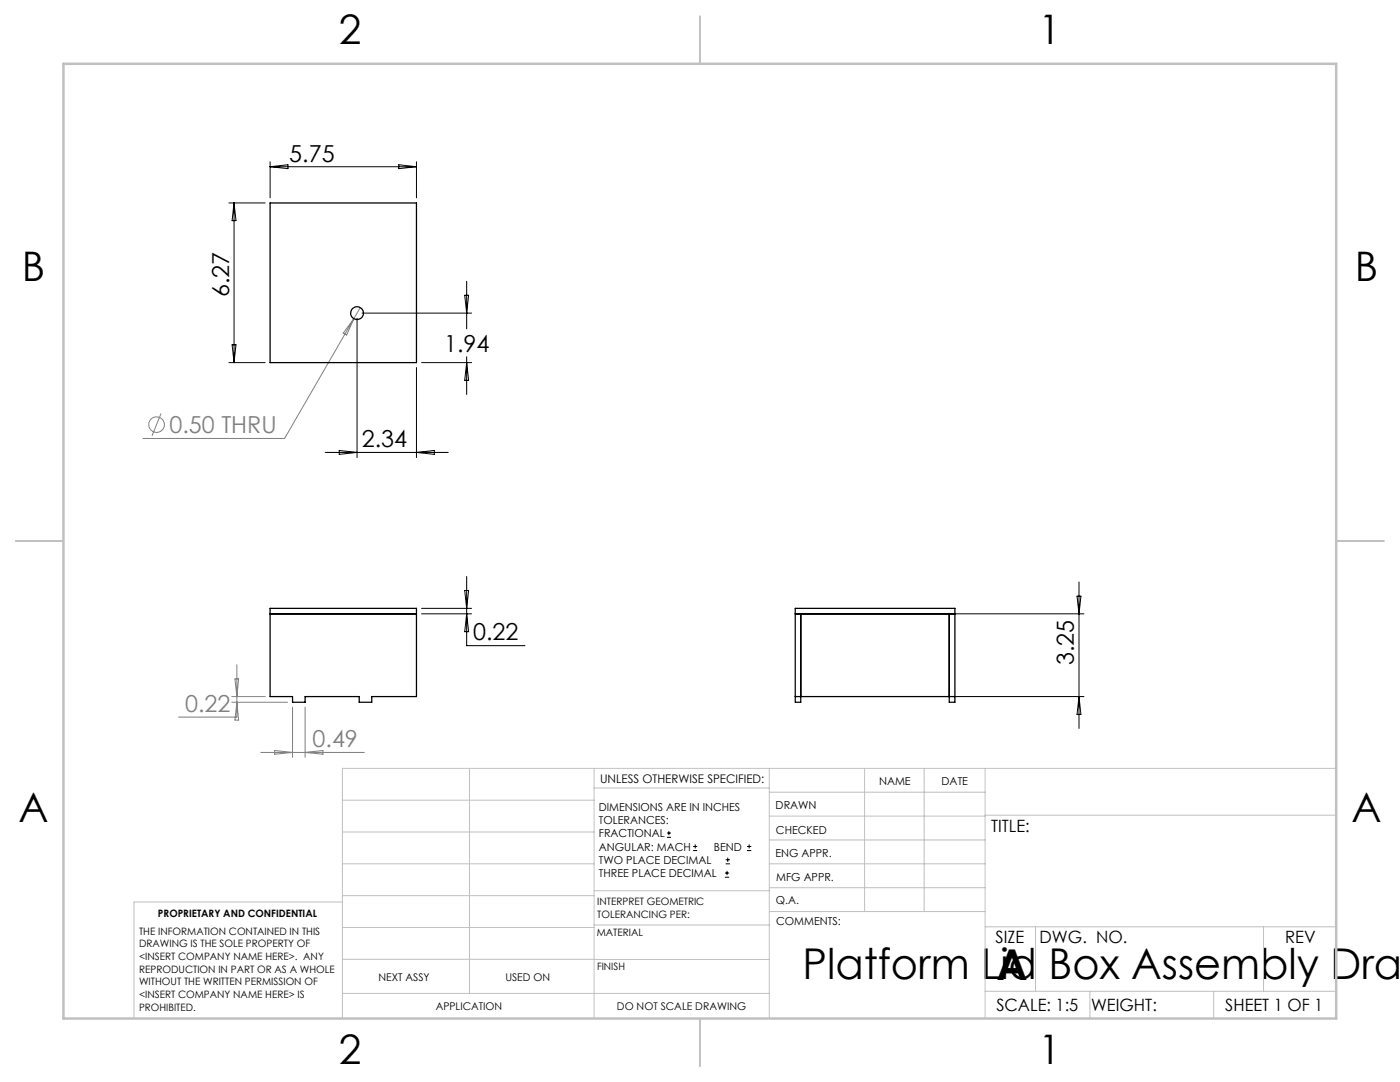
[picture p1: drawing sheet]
<svg xmlns="http://www.w3.org/2000/svg" width="279mm" height="216mm" viewBox="0 0 279 216" stroke-linecap="round" stroke-linejoin="round" font-family="sans-serif">
<g fill="none" stroke="#808080" stroke-width=".2">
<path d="M70.6 63.6l-1.4 3.3-.7-.4zM71.9 61.4l-15.1 26.1h-28.3M32.1 82.5l-1.8 4.5M46.2 139h6.7M46.9 135.5h.7l-.3 3.5zM47.3 132.6v10.5h-11.7M46.2 140.1h11.2M47.3 140.1l.3 3.6h-.7zM52 150.1h20.7M54.8 149.8l3.6 .3-3.6 .4zM58.4 141.1v10M60.9 141.1v10"/>
<path d="M60.9 150.1l3.6-.3v.7z"/>
<circle cx="31.3" cy="84.7" r="1.55"/>
</g>
<g fill="none" stroke="#000" stroke-width=".2">
<path d="M53.9 32.3v7.2M53.9 33.3h29.2M53.9 33.3l3.6-.4v.8zM79.6 32.9l3.5 .4-3.5 .4zM83.1 32.3v7.2M45.7 40.5h7.2M46.7 40.5v31.9M46.7 40.5l.4 3.5h-.8zM92.7 58.9h.8l-.4 3.6zM93.1 56.1v9.5M45.7 72.4h7.2M46.3 68.8h.8l-.4 3.6z"/>
<path d="M71.3 63.5v27.8M72.2 62.5h21.9M83.1 73.3v18M84.1 72.4h10M93.1 71.2v7.5M93.1 72.4l.4 3.5h-.8zM64.9 90.3h24.6M67.7 89.9l3.6 .4-3.6 .4zM83.1 90.3l3.6-.4v.8zM92.7 117.8h.8l-.4 3.6zM93.1 115v13.8h11.7M214.9 119h.8l-.4 3.5z"/>
<path d="M215.3 116.1v29.2M84.1 122.5h10M84.1 121.4h10M93.1 122.5l.4 3.5h-.8zM190.4 122.5h25.9M190.4 139h25.9M215.3 139l.4 3.6h-.8zM133.1 167.1h.8M133.1 166.2h.8M133.5 165.8v.9M138.3 169.7h.8M138.3 168.9h.8"/>
<path d="M138.7 168.5v.8M144.7 175h.8M144.7 174.2h.8M144.8 172.4h.9M144.8 171.6h.9M145.1 173.8v.8M145.2 171.1v.9M149.1 169.7h.8M149.1 168.9h.8M149.5 168.5v.8"/>
</g>
<g fill="none" stroke="#c0c0c0" stroke-width=".2">
<path d="M68.3 159.7h50.3M93.7 153.3v44.9M118.6 153.3v49.9M118.6 157.2h34.9M153.5 153.3v49.9M153.5 158.1h43.1M172.5 153.3v28.6M184.4 153.3v28.6M196.6 153.3v49.9M266.7 153.3h-198.4v49.9M68.3 178.7h50.3M68.3 172.4h50.3"/>
<path d="M68.3 166h50.3M68.3 180h-41.6v23.2M118.6 177.7h35M153.5 167.6h43.1M153.5 162.8h43.1M153.5 172.4h43.1M153.5 177.1h43.1M196.6 162.7h70.1M68.3 198.2h85.2M68.3 191.4l85.2 .1M68.3 185.1h50.3M118.6 184.6h35"/>
<path d="M153.6 181.9h43M196.6 197.8h70.1M196.6 184.9h70.1M206.7 184.9v12.9M217.5 197.8v5.4M242.2 197.8v5.4M252.2 184.9v12.9"/>
</g>
<path d="M139.7 3.2v9.5M3.1 107.9h9.6M266.7 107.9h9.5M139.7 203.2v9.6" fill="none" stroke="#c0c0c0" stroke-width=".25"/>
<path d="M12.7 12.7h254v190.5h-254z" fill="none" stroke="#c0c0c0" stroke-width=".5"/>
<g fill="none" stroke="#000" stroke-width=".25">
<path d="M53.9 40.5h29.2v31.9h-29.2zM53.9 121.4h29.2v17.6h-8.9v1.1h-2.5v-1.1h-10.8v1.1h-2.5v-1.1h-4.5zM53.9 122.5h29.2M158.7 122.5h31.9M158.7 139h31.9M159.8 122.5v17.6h-1.1v-18.7h31.9v18.7h-1.2v-17.6"/>
<circle cx="71.3" cy="62.5" r="1.27"/>
</g>
<g font-size="8.5">
<text x="160.2" y="195.4">Platform Lid Box Assembly Draw</text>
<text x="198.9" y="195.5">A</text>
</g>
<g font-size="8.1">
<text x="67.6" y="8.9">2</text>
<text x="207.3" y="8.9">1</text>
<text x="4.4" y="56.2">B</text>
<text x="270.4" y="56.2">B</text>
<text x="3.7" y="164.1">A</text>
<text x="269.7" y="164.1">A</text>
<text x="67.6" y="212.4">2</text>
<text x="207.3" y="212.4">1</text>
</g>
<g font-size="4.7">
<text x="57.7" y="32.2">5.75</text>
<text x="45.7" y="59.3" transform="rotate(-90 45.7 59.3)">6.27</text>
<text x="88.6" y="70.1">1.94</text>
<text x="72.2" y="89.3">2.34</text>
<text x="94.4" y="127.8">0.22</text>
<text x="214.3" y="132.7" transform="rotate(-90 214.3 132.7)">3.25</text>
</g>
<g font-size="4.7" fill="#808080">
<text x="33.8" y="86.4">0.50 THRU</text>
<text x="36.9" y="142">0.22</text>
<text x="62.4" y="149.1">0.49</text>
</g>
<g font-size="3.4">
<text x="197.8" y="166">TITLE:</text>
<text x="198.7" y="188.1">SIZE</text>
<text x="207.5" y="188.1">DWG. NO.</text>
<text x="256.5" y="188.2">REV</text>
<text x="198.8" y="201.7">SCALE: 1:5</text>
<text x="217.7" y="201.8">WEIGHT:</text>
<text x="244.5" y="201.7">SHEET 1 OF 1</text>
</g>
<text font-size="2.4" x="119.8" y="156.2">UNLESS OTHERWISE SPECIFIED:</text>
<g font-size="2.2">
<text x="119.5" y="161.8">DIMENSIONS ARE IN INCHES</text>
<text x="154.8" y="161.4">DRAWN</text>
<text x="175.4" y="156.6">NAME</text>
<text x="187.9" y="156.7">DATE</text>
<text x="119.5" y="164.4">TOLERANCES:</text>
<text x="119.5" y="167.1">FRACTIONAL</text>
<text x="154.9" y="166.3">CHECKED</text>
<text x="119.5" y="169.7">ANGULAR: MACH</text>
<text x="119.5" y="172.4">TWO PLACE DECIMAL</text>
<text x="142.5" y="169.7">BEND</text>
<text x="154.8" y="171">ENG APPR.</text>
<text x="119.5" y="175">THREE PLACE DECIMAL</text>
<text x="154.9" y="175.7">MFG APPR.</text>
<text x="154.9" y="180.4">Q.A.</text>
<text x="154.9" y="184.6">COMMENTS:</text>
</g>
<g font-size="2.1">
<text x="75.5" y="195.7">NEXT ASSY</text>
<text x="100.9" y="195.7">USED ON</text>
<text x="86.9" y="201.5">APPLICATION</text>
<text x="123.1" y="201.6">DO NOT SCALE DRAWING</text>
</g>
<g font-size="2">
<text x="31.5" y="182.9">PROPRIETARY AND CONFIDENTIAL</text>
<text x="119.2" y="180.6">INTERPRET GEOMETRIC</text>
<text x="119.2" y="183.1">TOLERANCING PER:</text>
<text x="27.8" y="186.5">THE INFORMATION CONTAINED IN THIS</text>
<text x="27.8" y="189">DRAWING IS THE SOLE PROPERTY OF</text>
<text x="27.8" y="191.6">&lt;INSERT COMPANY NAME HERE&gt;. ANY</text>
<text x="119.1" y="186.7">MATERIAL</text>
<text x="27.8" y="194.1">REPRODUCTION IN PART OR AS A WHOLE</text>
<text x="27.8" y="196.6">WITHOUT THE WRITTEN PERMISSION OF</text>
<text x="119.1" y="193.5">FINISH</text>
<text x="27.8" y="199.1">&lt;INSERT COMPANY NAME HERE&gt; IS</text>
<text x="27.8" y="201.7">PROHIBITED.</text>
</g>
</svg>
